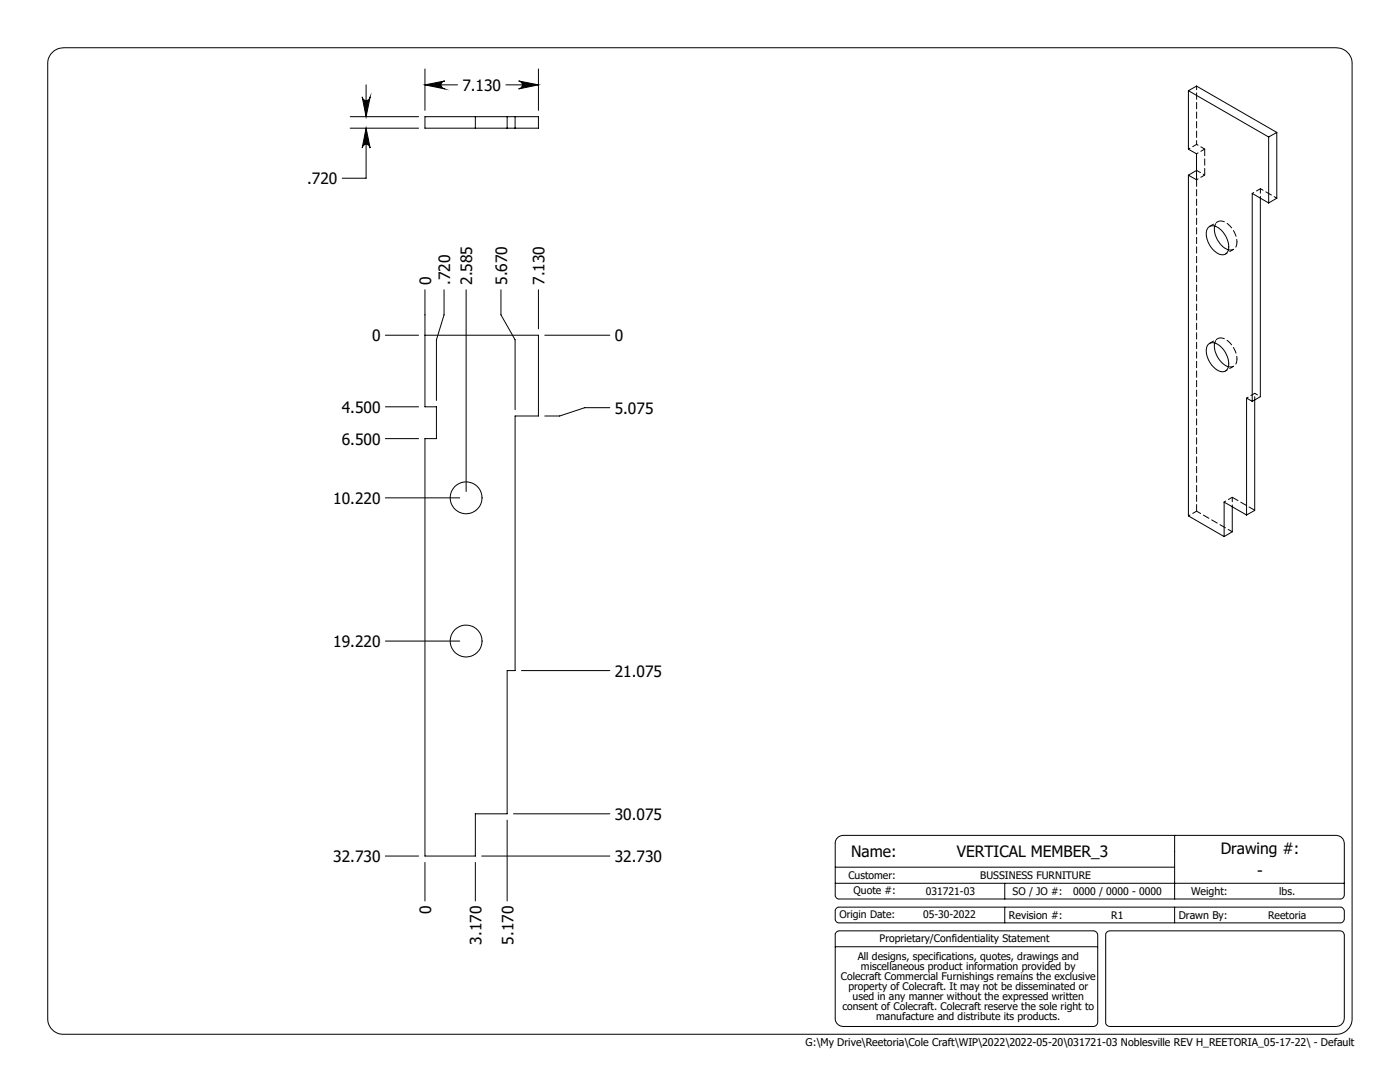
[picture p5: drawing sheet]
<svg xmlns="http://www.w3.org/2000/svg" width="279mm" height="216mm" viewBox="0 0 279 216" stroke-linecap="round" stroke-linejoin="round" font-family="sans-serif">
<g fill="none" stroke="#000" stroke-width=".2">
<path d="M10.2 10.8a3.3 3.3 0 0 1 2.5-1.3h254a3.2 3.2 0 0 1 3.1 3.2v190.5a3.1 3.1 0 0 1-3.1 3.2h-254a3.1 3.1 0 0 1-3.2-3.2v-190.5a2.93 2.93 0 0 1 .7-1.9zM72.3 19.3a.79 .79 0 0 0 .8 .8 .79 .79 0 0 0 .8-.8l-.8 4zM73.1 16.9v6.4M84.8 13.8v8.2M84.8 16.9h6.5M84.8 16.9l4-.7a.79 .79 0 0 0-.8 .8 .79 .79 0 0 0 .8 .7zM101 16.9h6.5M103.5 16.2l4 .7-4 .8a.79 .79 0 0 0 .8-.7 .79 .79 0 0 0-.8-.8zM107.5 13.8v8.2M237.2 18.1v11.7l1.6 .9v5.2l-1.6-.9M237.2 18.1l16 9.2M237.2 18.1l1.6-.9 16 9.2"/>
<path d="M69.9 23.3h13.6M69.9 25.6h13.6M73.1 25.6v10h-4.8M73.1 25.6l.8 3.9a.79 .79 0 0 0-.8-.7 .79 .79 0 0 0-.8 .7zM84.8 23.3h22.7v2.3h-22.7zM94.9 23.3v2.3M101.2 23.3v2.3M102.8 23.3v2.3M237.2 35v67.9l7.1 4.2M238.8 34l-1.6 1M251.5 39.5v39.7l-1.6 .9M253.2 27.3v13.2"/>
<path d="M254.8 26.4l-1.6 .9M254.8 26.4v13.1l-1.6 1M84.8 57.8v23.4h2.3v6.3h-2.3v83.3h10.1v-8.4h6.3v-28.6h1.6v-50.8h4.7v-16.1h-22.7M88.6 57.8v5l-1.5 5v12.1M93 57.8v40.3M100 57.8v5l2.8 5v13.9M107.5 57.8v7.8M241.1 45.4h.1a1.92 1.92 0 0 1 2.6 .6l1.1 1.8 .3 1.7a1.39 1.39 0 0 1-.9 1.3 1.39 1.39 0 0 1-1.6-.4l-1-1-.8-1.6-.2-1.4zM242.4 45.1v1.2l.5 1.5 1.1 1.4 1.1 .6M253.2 40.5l-3.3-1.9v41.5M76.9 66.9h6.6M108.7 66.9h13"/>
<path d="M241.1 68.8a1.81 1.81 0 0 1 2.6 .5l1.1 1.5 .3 1 .1 1.2a1.36 1.36 0 0 1-1 1.2 1.36 1.36 0 0 1-1.5-.5l-.8-.8-1-1.7-.2-1.5zM242.4 68.4l.1 1.6 .5 1.3 1 1.2 1.1 .7M250.4 79.8v22l-1.6 1M76.9 81.2h6.6M76.9 87.5h6.6M76.9 99.3h14.9M121.7 81.4h-5l-5 1.6h-3M249.9 80.1l-1.1-.7v23.4M245.9 101.1v5l-1.6 1M248.8 102.8l-4.5-2.6v6.9M76.9 127.9h14.9M104.1 133.8h17.6"/>
<path d="M76.9 170.8h6.6M84.8 172.1v7.7M94.9 172.1v7.7M96.1 170.8h25.6M101.2 163.7v16.1M102.5 162.4h19.2M166.7 176.2h101.6M166.7 173h67.7M166.9 167.4l.5-.4 .8-.3h98.5a1.69 1.69 0 0 1 1.6 1.6v10.3a.85 .85 0 0 1-.8 .8h-100a.77 .77 0 0 1-.8-.8v-10.5zM200.5 176.2v3.2M234.4 166.7v12.7M166.7 188.9h52.4"/>
<path d="M166.9 186.1l.6-.4h50.8a.91 .91 0 0 1 .8 .8v17.5a.91 .91 0 0 1-.8 .8h-50.2a1.58 1.58 0 0 1-1.4-1.6v-16.8zM166.9 181.3l.4-.3h100.2a.83 .83 0 0 1 .8 .8v1.6a.85 .85 0 0 1-.8 .7h-100a.77 .77 0 0 1-.8-.7v-1.8zM200.5 181v3.1M220.8 186.1l.6-.4h46.1a.91 .91 0 0 1 .8 .8v16.7a1.68 1.68 0 0 1-1.6 1.6h-45.3a.85 .85 0 0 1-.7-.8v-17.6zM234.4 181v3.1"/>
<circle cx="93" cy="99.3" r="3.2"/>
<circle cx="93" cy="127.9" r="3.2"/>
</g>
<path d="M84.8 16.9l4-.7a.79 .79 0 0 0-.8 .8 .79 .79 0 0 0 .8 .7zM103.5 16.2l4 .7-4 .8a.79 .79 0 0 0 .8-.7 .79 .79 0 0 0-.8-.8zM72.3 19.3a.79 .79 0 0 0 .8 .8 .79 .79 0 0 0 .8-.8l-.8 4zM73.1 25.6l.8 3.9a.79 .79 0 0 0-.8-.7 .79 .79 0 0 0-.8 .7z" fill="#000"/>
<path d="M251.5 37.7l3.3 1.8M250.4 78.5l1.1 .6M250.4 79.8v-1.3" fill="none" stroke="#000" stroke-width=".2" stroke-dasharray="1.3 .6" stroke-dashoffset=".6"/>
<g fill="none" stroke="#000" stroke-width=".2" stroke-dasharray="1.3 .6" stroke-dashoffset=".9">
<path d="M237.2 29.7l1.6-.9M238.8 30.7l1.6-1M238.8 28.8l1.6 .9M238.8 35.9l1.6-1M240.4 34.9l-1.6-.9M249.9 38.6l1.6-.9M251.5 39.5v-1.8M243 44.2l-1.6 1M244.6 50.7l1.6-1M243 67.6l-1.6 .9M244.6 74l1.6-.9M248.8 79.4l1.6-.9"/>
<path d="M237.2 102.9l1.6-.9M244.3 100.2l1.6-1M245.9 101.1v-1.9"/>
</g>
<path d="M238.8 17.1v11.7" fill="none" stroke="#000" stroke-width=".2" stroke-dasharray="1.3 .6" stroke-dashoffset=".5"/>
<path d="M240.4 29.7v5.2M245.9 99.2l4.5 2.6" fill="none" stroke="#000" stroke-width=".2" stroke-dasharray="1.3 .6" stroke-dashoffset="-.1"/>
<path d="M246.9 48.3l-.3-1.2-.6-1.3-.8-1-1-.6a1.23 1.23 0 0 0-1.8 .9M246.9 71.6l-.3-1.2-.6-1.2-.8-1.1-1-.6a1.23 1.23 0 0 0-1.8 .9" fill="none" stroke="#000" stroke-width=".2" stroke-dasharray="1.3 .6" stroke-dashoffset=".7"/>
<path d="M245.2 49.8a1.31 1.31 0 0 0 1.7-1.5M245.2 73.2a1.31 1.31 0 0 0 1.7-1.6" fill="none" stroke="#000" stroke-width=".2" stroke-dasharray="1.3 .6" stroke-dashoffset=".2"/>
<path d="M238.8 35.9v66.1" fill="none" stroke="#000" stroke-width=".2" stroke-dasharray="1.3 .6"/>
<path d="M238.8 102l7.1 4.1" fill="none" stroke="#000" stroke-width=".2" stroke-dasharray="1.3 .6" stroke-dashoffset=".3"/>
<g font-size="3.1">
<text x="92.3" y="18.1">7.130</text>
<text x="61.3" y="36.8">.720</text>
<text x="86" y="56.8" transform="rotate(-90 86 56.8)">0</text>
<text x="89.8" y="56.8" transform="rotate(-90 89.8 56.8)">.720</text>
<text x="94.3" y="56.8" transform="rotate(-90 94.3 56.8)">2.585</text>
<text x="101.2" y="56.8" transform="rotate(-90 101.2 56.8)">5.670</text>
<text x="108.7" y="56.8" transform="rotate(-90 108.7 56.8)">7.130</text>
<text x="74.3" y="68.1">0</text>
<text x="122.7" y="68.1">0</text>
<text x="68.2" y="82.4">4.500</text>
<text x="122.7" y="82.6">5.075</text>
<text x="68.2" y="88.7">6.500</text>
<text x="66.5" y="100.5">10.220</text>
<text x="66.5" y="129.1">19.220</text>
<text x="122.7" y="135">21.075</text>
<text x="122.7" y="163.6">30.075</text>
<text x="66.5" y="172">32.730</text>
<text x="122.7" y="172">32.730</text>
<text x="169.9" y="171">Name:</text>
<text x="190.9" y="171">VERTICAL MEMBER_3</text>
<text x="243.6" y="170.4">Drawing #:</text>
<text x="250.9" y="174.7">-</text>
<text x="86" y="182.4" transform="rotate(-90 86 182.4)">0</text>
<text x="96.1" y="188.5" transform="rotate(-90 96.1 188.5)">3.170</text>
<text x="102.5" y="188.5" transform="rotate(-90 102.5 188.5)">5.170</text>
</g>
<g font-size="2.1">
<text x="169.3" y="175.3">Customer:</text>
<text x="170.3" y="178.5">Quote #:</text>
<text x="184.8" y="178.5">031721-03</text>
<text x="195.6" y="175.3">BUSSINESS FURNITURE</text>
<text x="202.1" y="178.5">SO / JO #:</text>
<text x="214.2" y="178.5">0000 / 0000 - 0000</text>
<text x="237.7" y="178.6">Weight:</text>
<text x="255.3" y="178.6">lbs.</text>
<text x="167.5" y="183.3">Origin Date:</text>
<text x="184.2" y="183.3">05-30-2022</text>
<text x="201.4" y="183.3">Revision #:</text>
<text x="221.8" y="183.3">R1</text>
<text x="235.2" y="183.3">Drawn By:</text>
<text x="253.1" y="183.3">Reetoria</text>
<text x="171.2" y="191.5">All designs, specifications, quotes, drawings and</text>
<text x="175.6" y="188.1">Proprietary/Confidentiality Statement</text>
<text x="167.8" y="195.5">Colecraft Commercial Furnishings remains the exclusive</text>
<text x="169.3" y="197.6">property of Colecraft. It may not be disseminated or</text>
<text x="171.8" y="193.5">miscellaneous product information provided by</text>
<text x="168.1" y="201.6">consent of Colecraft. Colecraft reserve the sole right to</text>
<text x="170.2" y="199.6">used in any manner without the expressed written</text>
<text x="174.9" y="203.6">manufacture and distribute its products.</text>
<text x="160.8" y="208.8">G:\My Drive\Reetoria\Cole Craft\WIP\2022\2022-05-20\031721-03 Noblesville REV H_REETORIA_05-17-22\ - Default</text>
</g>
</svg>
